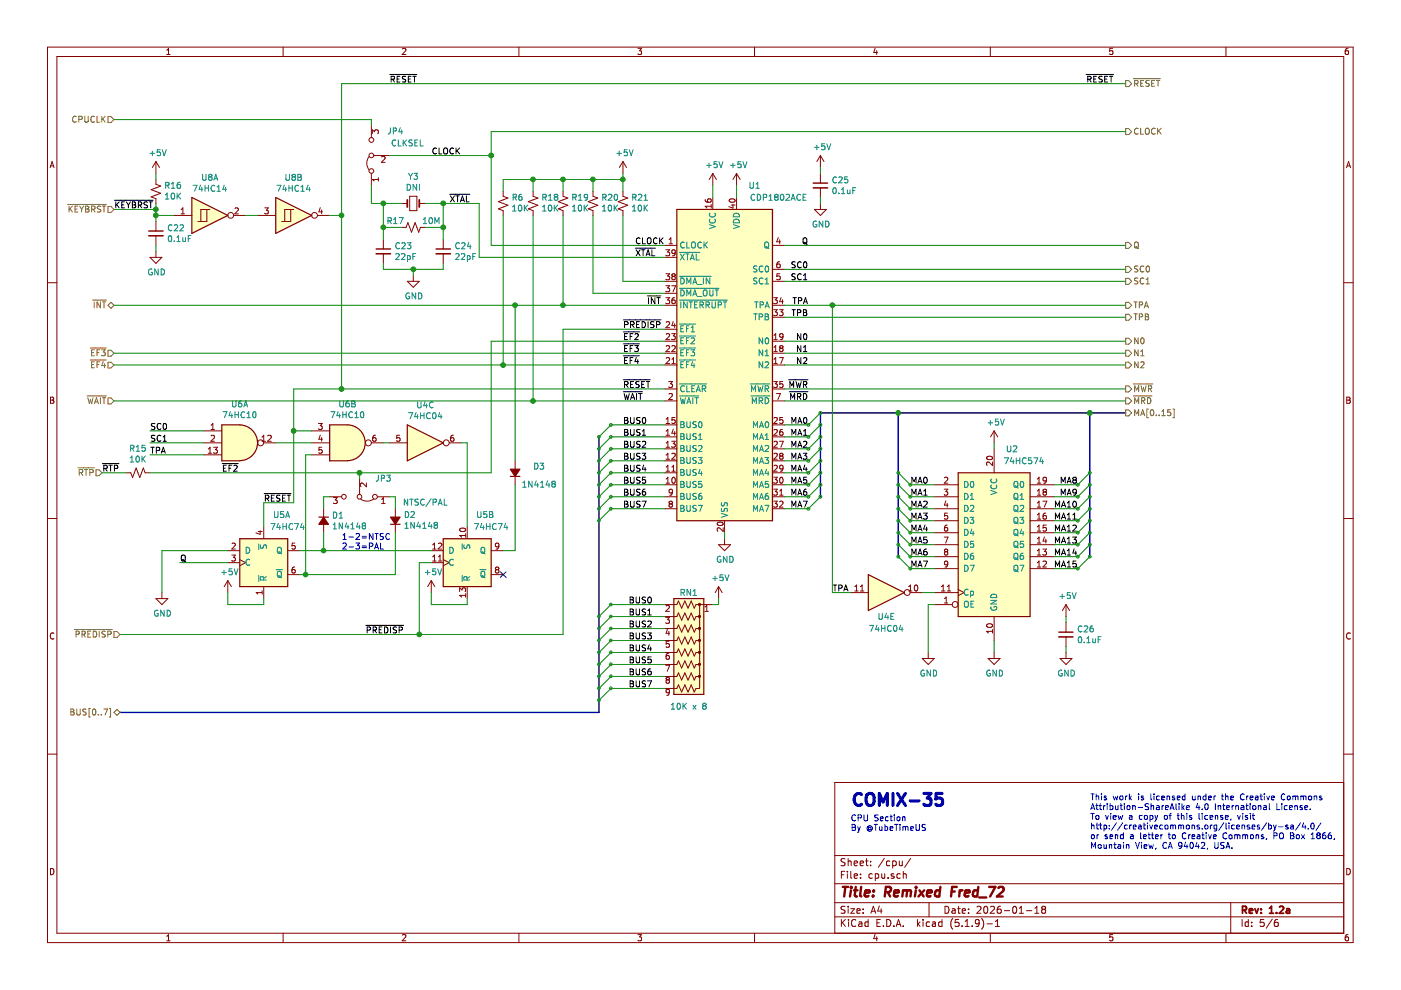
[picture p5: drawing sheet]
EESchema Schematic File Version 4
EELAYER 30 0
EELAYER END
$Descr A4 11693 8268
encoding utf-8
Sheet 5 6
Title "Remixed Fred_72"
Date "2026-01-18"
Rev "1.2a"
Comp ""
Comment1 ""
Comment2 ""
Comment3 ""
Comment4 ""
$EndDescr
$Comp
L 74xx:74LS574 U?
U 1 1
P 8300 4550
AR Path="/698F476B" Ref="U?"  Part="1" 
AR Path="/698D75DA/698F476B" Ref="U2"  Part="1" 
F 0 "U2" H 8450 5350 50  0000 C CNN
F 1 "74HC574" H 8550 5250 50  0000 C CNN
F 2 "Package_DIP:DIP-20_W7.62mm" H 8300 4550 50  0001 C CNN
F 3 "http://www.ti.com/lit/gpn/sn74LS574" H 8300 4550 50  0001 C CNN
F 4 "595-SN74HC574N" H 0   0   50  0001 C CNN "Mouser"
	1    8300 4550
	1    0    0    -1  
$EndComp
Wire Wire Line
	7800 4050 7600 4050
Text Label 7600 4050 0    50   ~ 0
MA0
Wire Wire Line
	7800 4150 7600 4150
Text Label 7600 4150 0    50   ~ 0
MA1
Wire Wire Line
	7800 4250 7600 4250
Text Label 7600 4250 0    50   ~ 0
MA2
Wire Wire Line
	7800 4350 7600 4350
Text Label 7600 4350 0    50   ~ 0
MA3
Wire Wire Line
	7800 4450 7600 4450
Text Label 7600 4450 0    50   ~ 0
MA4
Wire Wire Line
	7800 4550 7600 4550
Text Label 7600 4550 0    50   ~ 0
MA5
Wire Wire Line
	7800 4650 7600 4650
Text Label 7600 4650 0    50   ~ 0
MA6
Wire Wire Line
	7800 4750 7600 4750
Text Label 7600 4750 0    50   ~ 0
MA7
Wire Wire Line
	7800 5050 7750 5050
Wire Wire Line
	7750 5050 7750 5450
Wire Wire Line
	8300 5350 8300 5450
$Comp
L power:GND #PWR?
U 1 1
P 7750 5450
AR Path="/698F4784" Ref="#PWR?"  Part="1" 
AR Path="/698D75DA/698F4784" Ref="#PWR0137"  Part="1" 
F 0 "#PWR0137" H 7750 5200 50  0001 C CNN
F 1 "GND" H 7755 5277 50  0000 C CNN
F 2 "" H 7750 5450 50  0001 C CNN
F 3 "" H 7750 5450 50  0001 C CNN
	1    7750 5450
	1    0    0    -1  
$EndComp
$Comp
L power:GND #PWR?
U 1 1
P 8300 5450
AR Path="/698F478A" Ref="#PWR?"  Part="1" 
AR Path="/698D75DA/698F478A" Ref="#PWR0138"  Part="1" 
F 0 "#PWR0138" H 8300 5200 50  0001 C CNN
F 1 "GND" H 8305 5277 50  0000 C CNN
F 2 "" H 8300 5450 50  0001 C CNN
F 3 "" H 8300 5450 50  0001 C CNN
	1    8300 5450
	1    0    0    -1  
$EndComp
Wire Wire Line
	7800 4950 7700 4950
Wire Wire Line
	8800 4050 9000 4050
Text Label 9000 4050 2    50   ~ 0
MA8
Wire Wire Line
	8800 4150 9000 4150
Text Label 9000 4150 2    50   ~ 0
MA9
Wire Wire Line
	8800 4250 9000 4250
Text Label 9000 4250 2    50   ~ 0
MA10
Wire Wire Line
	8800 4350 9000 4350
Text Label 9000 4350 2    50   ~ 0
MA11
Wire Wire Line
	8800 4450 9000 4450
Text Label 9000 4450 2    50   ~ 0
MA12
Wire Wire Line
	8800 4550 9000 4550
Text Label 9000 4550 2    50   ~ 0
MA13
Wire Wire Line
	8800 4650 9000 4650
Text Label 9000 4650 2    50   ~ 0
MA14
Wire Wire Line
	8800 4750 9000 4750
Text Label 9000 4750 2    50   ~ 0
MA15
$Comp
L power:+5V #PWR?
U 1 1
P 8300 3700
AR Path="/698F47A1" Ref="#PWR?"  Part="1" 
AR Path="/698D75DA/698F47A1" Ref="#PWR0139"  Part="1" 
F 0 "#PWR0139" H 8300 3550 50  0001 C CNN
F 1 "+5V" H 8315 3873 50  0000 C CNN
F 2 "" H 8300 3700 50  0001 C CNN
F 3 "" H 8300 3700 50  0001 C CNN
	1    8300 3700
	1    0    0    -1  
$EndComp
Wire Wire Line
	8300 3700 8300 3750
$Comp
L 74xx:74LS04 U?
U 5 1
P 7400 4950
AR Path="/698F47A8" Ref="U?"  Part="5" 
AR Path="/698D75DA/698F47A8" Ref="U4"  Part="5" 
F 0 "U4" H 7400 4750 50  0000 C CNN
F 1 "74HC04" H 7400 4650 50  0000 C CNN
F 2 "Package_DIP:DIP-14_W7.62mm" H 7400 4950 50  0001 C CNN
F 3 "http://www.ti.com/lit/gpn/sn74LS04" H 7400 4950 50  0001 C CNN
F 4 "595-SN74HC04N" H 0   0   50  0001 C CNN "Mouser"
	5    7400 4950
	1    0    0    -1  
$EndComp
Entry Wire Line
	7500 3950 7600 4050
Entry Wire Line
	7500 4050 7600 4150
Entry Wire Line
	7500 4150 7600 4250
Entry Wire Line
	7500 4250 7600 4350
Entry Wire Line
	7500 4350 7600 4450
Entry Wire Line
	7500 4450 7600 4550
Entry Wire Line
	7500 4550 7600 4650
Entry Wire Line
	7500 4650 7600 4750
Entry Wire Line
	9000 4050 9100 3950
Entry Wire Line
	9000 4150 9100 4050
Entry Wire Line
	9000 4250 9100 4150
Entry Wire Line
	9000 4350 9100 4250
Entry Wire Line
	9000 4450 9100 4350
Entry Wire Line
	9000 4550 9100 4450
Entry Wire Line
	9000 4650 9100 4550
Entry Wire Line
	9000 4750 9100 4650
$Comp
L CPU:CDP1802ACE U?
U 1 1
P 6050 3050
AR Path="/6992F7E8" Ref="U?"  Part="1" 
AR Path="/698D75DA/6992F7E8" Ref="U1"  Part="1" 
F 0 "U1" H 6300 4550 50  0000 C CNN
F 1 "CDP1802ACE" H 6500 4450 50  0000 C CNN
F 2 "Package_DIP:DIP-40_W15.24mm" H 6050 4950 50  0001 C CNN
F 3 "http://www.cosmacelf.com/publications/data-sheets/cdp1802.pdf" H 6050 5050 50  0001 C CNN
	1    6050 3050
	1    0    0    -1  
$EndComp
Wire Wire Line
	6550 3550 6750 3550
Text Label 6750 3550 2    50   ~ 0
MA0
Wire Wire Line
	6550 3650 6750 3650
Text Label 6750 3650 2    50   ~ 0
MA1
Wire Wire Line
	6550 3750 6750 3750
Text Label 6750 3750 2    50   ~ 0
MA2
Wire Wire Line
	6550 3850 6750 3850
Text Label 6750 3850 2    50   ~ 0
MA3
Wire Wire Line
	6550 3950 6750 3950
Text Label 6750 3950 2    50   ~ 0
MA4
Wire Wire Line
	6550 4050 6750 4050
Text Label 6750 4050 2    50   ~ 0
MA5
Wire Wire Line
	6550 4150 6750 4150
Text Label 6750 4150 2    50   ~ 0
MA6
Wire Wire Line
	6550 4250 6750 4250
Text Label 6750 4250 2    50   ~ 0
MA7
Text Label 6950 4950 0    50   ~ 0
TPA
Text Label 6750 2550 2    50   ~ 0
TPA
Text Label 6750 2650 2    50   ~ 0
TPB
Text Label 6750 3250 2    50   ~ 0
~MWR
Text Label 6750 3350 2    50   ~ 0
~MRD
Wire Wire Line
	5550 3550 5100 3550
Text Label 5200 3550 0    50   ~ 0
BUS0
Wire Wire Line
	5550 3650 5100 3650
Text Label 5200 3650 0    50   ~ 0
BUS1
Wire Wire Line
	5550 3750 5100 3750
Text Label 5200 3750 0    50   ~ 0
BUS2
Wire Wire Line
	5550 3850 5100 3850
Text Label 5200 3850 0    50   ~ 0
BUS3
Wire Wire Line
	5550 3950 5100 3950
Text Label 5200 3950 0    50   ~ 0
BUS4
Wire Wire Line
	5550 4050 5100 4050
Text Label 5200 4050 0    50   ~ 0
BUS5
Wire Wire Line
	5550 4150 5100 4150
Text Label 5200 4150 0    50   ~ 0
BUS6
Wire Wire Line
	5550 4250 5100 4250
Text Label 5200 4250 0    50   ~ 0
BUS7
Text Label 6750 2850 2    50   ~ 0
N0
Text Label 6750 2950 2    50   ~ 0
N1
Text Label 6750 3050 2    50   ~ 0
N2
Text Label 5200 3250 0    50   ~ 0
~RESET
Text Label 5200 2750 0    50   ~ 0
~PREDISP
Text Label 6750 2250 2    50   ~ 0
SC0
Text Label 6750 2350 2    50   ~ 0
SC1
Text Label 6750 2050 2    50   ~ 0
Q
Text Label 5200 2850 0    50   ~ 0
~EF2
Text Label 5400 2550 0    50   ~ 0
~INT
$Comp
L Device:R_Small_US R?
U 1 1
P 4700 1700
AR Path="/6992F824" Ref="R?"  Part="1" 
AR Path="/698D75DA/6992F824" Ref="R19"  Part="1" 
F 0 "R19" H 4632 1654 50  0000 R CNN
F 1 "10K" H 4632 1745 50  0000 R CNN
F 2 "Passive:RESA500" H 4700 1700 50  0001 C CNN
F 3 "~" H 4700 1700 50  0001 C CNN
F 4 "603-CFR-25JB-52-10K" H 0   0   50  0001 C CNN "Mouser"
	1    4700 1700
	-1   0    0    1   
$EndComp
Wire Wire Line
	4700 1800 4700 2550
Wire Wire Line
	4700 2550 5550 2550
$Comp
L Device:R_Small_US R?
U 1 1
P 5200 1700
AR Path="/6992F82C" Ref="R?"  Part="1" 
AR Path="/698D75DA/6992F82C" Ref="R21"  Part="1" 
F 0 "R21" H 5132 1654 50  0000 R CNN
F 1 "10K" H 5132 1745 50  0000 R CNN
F 2 "Passive:RESA500" H 5200 1700 50  0001 C CNN
F 3 "~" H 5200 1700 50  0001 C CNN
F 4 "603-CFR-25JB-52-10K" H 0   0   50  0001 C CNN "Mouser"
	1    5200 1700
	-1   0    0    1   
$EndComp
$Comp
L Device:R_Small_US R?
U 1 1
P 4950 1700
AR Path="/6992F832" Ref="R?"  Part="1" 
AR Path="/698D75DA/6992F832" Ref="R20"  Part="1" 
F 0 "R20" H 4882 1654 50  0000 R CNN
F 1 "10K" H 4882 1745 50  0000 R CNN
F 2 "Passive:RESA500" H 4950 1700 50  0001 C CNN
F 3 "~" H 4950 1700 50  0001 C CNN
F 4 "603-CFR-25JB-52-10K" H 0   0   50  0001 C CNN "Mouser"
	1    4950 1700
	-1   0    0    1   
$EndComp
Wire Wire Line
	5200 1800 5200 2350
Wire Wire Line
	5200 2350 5550 2350
Wire Wire Line
	4950 1800 4950 2450
Wire Wire Line
	4950 2450 5550 2450
Wire Wire Line
	4950 1600 4950 1500
Wire Wire Line
	4950 1500 4700 1500
Wire Wire Line
	5200 1600 5200 1500
Wire Wire Line
	5200 1500 4950 1500
Connection ~ 4950 1500
Wire Wire Line
	5200 1500 5200 1450
Connection ~ 5200 1500
$Comp
L power:+5V #PWR?
U 1 1
P 5950 1550
AR Path="/6992F843" Ref="#PWR?"  Part="1" 
AR Path="/698D75DA/6992F843" Ref="#PWR0140"  Part="1" 
F 0 "#PWR0140" H 5950 1400 50  0001 C CNN
F 1 "+5V" H 5965 1723 50  0000 C CNN
F 2 "" H 5950 1550 50  0001 C CNN
F 3 "" H 5950 1550 50  0001 C CNN
	1    5950 1550
	1    0    0    -1  
$EndComp
$Comp
L power:+5V #PWR?
U 1 1
P 6150 1550
AR Path="/6992F849" Ref="#PWR?"  Part="1" 
AR Path="/698D75DA/6992F849" Ref="#PWR0141"  Part="1" 
F 0 "#PWR0141" H 6150 1400 50  0001 C CNN
F 1 "+5V" H 6165 1723 50  0000 C CNN
F 2 "" H 6150 1550 50  0001 C CNN
F 3 "" H 6150 1550 50  0001 C CNN
	1    6150 1550
	1    0    0    -1  
$EndComp
$Comp
L power:+5V #PWR?
U 1 1
P 5200 1450
AR Path="/6992F84F" Ref="#PWR?"  Part="1" 
AR Path="/698D75DA/6992F84F" Ref="#PWR0142"  Part="1" 
F 0 "#PWR0142" H 5200 1300 50  0001 C CNN
F 1 "+5V" H 5215 1623 50  0000 C CNN
F 2 "" H 5200 1450 50  0001 C CNN
F 3 "" H 5200 1450 50  0001 C CNN
	1    5200 1450
	1    0    0    -1  
$EndComp
Wire Wire Line
	5950 1550 5950 1650
Wire Wire Line
	6150 1550 6150 1650
Text Label 5200 3050 0    50   ~ 0
~EF4
Text Label 5200 3350 0    50   ~ 0
~WAIT
Text Label 5300 2050 0    50   ~ 0
CLOCK
Text Label 5200 2950 0    50   ~ 0
~EF3
$Comp
L power:+5V #PWR?
U 1 1
P 6000 5000
AR Path="/6992F85C" Ref="#PWR?"  Part="1" 
AR Path="/698D75DA/6992F85C" Ref="#PWR0143"  Part="1" 
F 0 "#PWR0143" H 6000 4850 50  0001 C CNN
F 1 "+5V" H 6015 5173 50  0000 C CNN
F 2 "" H 6000 5000 50  0001 C CNN
F 3 "" H 6000 5000 50  0001 C CNN
	1    6000 5000
	1    0    0    -1  
$EndComp
$Comp
L Device:R_Small_US R?
U 1 1
P 4450 1700
AR Path="/6992F862" Ref="R?"  Part="1" 
AR Path="/698D75DA/6992F862" Ref="R18"  Part="1" 
F 0 "R18" H 4382 1654 50  0000 R CNN
F 1 "10K" H 4382 1745 50  0000 R CNN
F 2 "Passive:RESA500" H 4450 1700 50  0001 C CNN
F 3 "~" H 4450 1700 50  0001 C CNN
F 4 "603-CFR-25JB-52-10K" H 0   0   50  0001 C CNN "Mouser"
	1    4450 1700
	-1   0    0    1   
$EndComp
Wire Wire Line
	4700 1500 4700 1600
Wire Wire Line
	4700 1500 4450 1500
Wire Wire Line
	4450 1500 4450 1600
Connection ~ 4700 1500
Wire Wire Line
	4450 1800 4450 3350
Wire Wire Line
	4450 3350 5550 3350
Text Label 5300 2150 0    50   ~ 0
~XTAL
$Comp
L power:GND #PWR?
U 1 1
P 6050 4500
AR Path="/6992F870" Ref="#PWR?"  Part="1" 
AR Path="/698D75DA/6992F870" Ref="#PWR0144"  Part="1" 
F 0 "#PWR0144" H 6050 4250 50  0001 C CNN
F 1 "GND" H 6055 4327 50  0000 C CNN
F 2 "" H 6050 4500 50  0001 C CNN
F 3 "" H 6050 4500 50  0001 C CNN
	1    6050 4500
	1    0    0    -1  
$EndComp
Wire Wire Line
	6050 4450 6050 4500
Wire Wire Line
	5100 5050 5550 5050
Text Label 5450 5050 2    50   ~ 0
BUS0
Wire Wire Line
	5100 5150 5550 5150
Text Label 5450 5150 2    50   ~ 0
BUS1
Wire Wire Line
	5100 5250 5550 5250
Text Label 5450 5250 2    50   ~ 0
BUS2
Wire Wire Line
	5100 5350 5550 5350
Text Label 5450 5350 2    50   ~ 0
BUS3
Wire Wire Line
	5100 5450 5550 5450
Text Label 5450 5450 2    50   ~ 0
BUS4
Wire Wire Line
	5100 5550 5550 5550
Text Label 5450 5550 2    50   ~ 0
BUS5
Wire Wire Line
	5100 5650 5550 5650
Text Label 5450 5650 2    50   ~ 0
BUS6
Wire Wire Line
	5100 5750 5550 5750
Text Label 5450 5750 2    50   ~ 0
BUS7
$Comp
L Device:R_Network08_US RN?
U 1 1
P 5750 5450
AR Path="/6992F887" Ref="RN?"  Part="1" 
AR Path="/698D75DA/6992F887" Ref="RN1"  Part="1" 
F 0 "RN1" V 5250 5450 50  0000 C CNN
F 1 "10K x 8" V 6200 5450 50  0000 C CNN
F 2 "Pin_Headers:Pin_Header_Straight_1x09_Pitch2.54mm" V 6225 5450 50  0001 C CNN
F 3 "http://www.vishay.com/docs/31509/csc.pdf" H 5750 5450 50  0001 C CNN
F 4 "652-4609X-1LF-10K" H 0   0   50  0001 C CNN "Mouser"
	1    5750 5450
	0    1    1    0   
$EndComp
Wire Wire Line
	5950 5050 6000 5050
Wire Wire Line
	6000 5050 6000 5000
Entry Wire Line
	6750 3550 6850 3450
Entry Wire Line
	6750 3650 6850 3550
Entry Wire Line
	6750 3750 6850 3650
Entry Wire Line
	6750 3850 6850 3750
Entry Wire Line
	6750 3950 6850 3850
Entry Wire Line
	6750 4050 6850 3950
Entry Wire Line
	6750 4150 6850 4050
Entry Wire Line
	6750 4250 6850 4150
Entry Wire Line
	5000 3650 5100 3550
Entry Wire Line
	5000 3750 5100 3650
Entry Wire Line
	5000 3850 5100 3750
Entry Wire Line
	5000 3950 5100 3850
Entry Wire Line
	5000 4050 5100 3950
Entry Wire Line
	5000 4150 5100 4050
Entry Wire Line
	5000 4250 5100 4150
Entry Wire Line
	5000 4350 5100 4250
Entry Wire Line
	5100 5050 5000 5150
Entry Wire Line
	5100 5150 5000 5250
Entry Wire Line
	5100 5250 5000 5350
Entry Wire Line
	5100 5350 5000 5450
Entry Wire Line
	5100 5450 5000 5550
Entry Wire Line
	5100 5550 5000 5650
Entry Wire Line
	5100 5650 5000 5750
Entry Wire Line
	5100 5750 5000 5850
Wire Wire Line
	6550 2550 6950 2550
Wire Wire Line
	6550 2650 9400 2650
Wire Wire Line
	6550 2850 9400 2850
Wire Wire Line
	6550 2950 9400 2950
Wire Wire Line
	6550 3050 9400 3050
Wire Wire Line
	6550 3250 9400 3250
Wire Wire Line
	6550 3350 9400 3350
Wire Bus Line
	6850 3450 7500 3450
Wire Bus Line
	5000 5950 1000 5950
Wire Wire Line
	950  2950 5550 2950
Connection ~ 7500 3450
Wire Bus Line
	7500 3450 9100 3450
Connection ~ 9100 3450
Wire Bus Line
	9100 3450 9400 3450
Wire Wire Line
	6950 2550 6950 4950
Wire Wire Line
	7100 4950 6950 4950
Wire Wire Line
	6950 2550 9400 2550
Connection ~ 6950 2550
Text HLabel 9400 2550 2    50   Output ~ 0
TPA
Text HLabel 9400 2650 2    50   Output ~ 0
TPB
Text HLabel 9400 2850 2    50   Output ~ 0
N0
Text HLabel 9400 2950 2    50   Output ~ 0
N1
Text HLabel 9400 3050 2    50   Output ~ 0
N2
Text HLabel 9400 3250 2    50   Output ~ 0
~MWR
Text HLabel 9400 3350 2    50   Output ~ 0
~MRD
Text HLabel 9400 3450 2    50   Output ~ 0
MA[0..15]
Text HLabel 1000 5950 0    50   BiDi ~ 0
BUS[0..7]
Text HLabel 950  3050 0    50   Input ~ 0
~EF4
Text HLabel 950  2950 0    50   Input ~ 0
~EF3
Wire Wire Line
	950  3050 4200 3050
Wire Wire Line
	6550 2350 9400 2350
Wire Wire Line
	6550 2250 9400 2250
Wire Wire Line
	6550 2050 9400 2050
Text HLabel 9400 2350 2    50   Output ~ 0
SC1
Text HLabel 9400 2250 2    50   Output ~ 0
SC0
Text HLabel 9400 2050 2    50   Output ~ 0
Q
$Comp
L Jumper:Jumper_3_Bridged12 JP?
U 1 1
P 3100 1300
AR Path="/699C1BE2" Ref="JP?"  Part="1" 
AR Path="/698D75DA/699C1BE2" Ref="JP4"  Part="1" 
F 0 "JP4" V 3300 1100 50  0000 C CNN
F 1 "CLKSEL" V 3200 1000 50  0000 C CNN
F 2 "Pin_Headers:Pin_Header_Straight_1x03_Pitch2.54mm" H 3100 1300 50  0001 C CNN
F 3 "~" H 3100 1300 50  0001 C CNN
	1    3100 1300
	0    -1   -1   0   
$EndComp
Text Label 3600 1300 0    50   ~ 0
CLOCK
$Comp
L Device:Crystal_Small Y?
U 1 1
P 3450 1700
AR Path="/699C1BE9" Ref="Y?"  Part="1" 
AR Path="/698D75DA/699C1BE9" Ref="Y3"  Part="1" 
F 0 "Y3" H 3450 1925 50  0000 C CNN
F 1 "DNI" H 3450 1834 50  0000 C CNN
F 2 "Crystals:Crystal_HC49-4H_Vertical" H 3450 1700 50  0001 C CNN
F 3 "~" H 3450 1700 50  0001 C CNN
F 4 "DNI" H 0   0   50  0001 C CNN "Mouser"
	1    3450 1700
	1    0    0    -1  
$EndComp
Wire Wire Line
	3100 1550 3100 1700
Wire Wire Line
	3100 1700 3200 1700
Wire Wire Line
	3550 1700 3700 1700
Text Label 3750 1700 0    50   ~ 0
~XTAL
$Comp
L Device:R_Small_US R?
U 1 1
P 3450 1900
AR Path="/699C1BF4" Ref="R?"  Part="1" 
AR Path="/698D75DA/699C1BF4" Ref="R17"  Part="1" 
F 0 "R17" V 3500 2050 50  0000 C CNN
F 1 "10M" V 3500 1750 50  0000 C CNN
F 2 "Passive:RESA500" H 3450 1900 50  0001 C CNN
F 3 "~" H 3450 1900 50  0001 C CNN
F 4 "603-CFR-25JT-52-10M" H 0   0   50  0001 C CNN "Mouser"
	1    3450 1900
	0    -1   -1   0   
$EndComp
Wire Wire Line
	3550 1900 3700 1900
Wire Wire Line
	3700 1900 3700 1700
Connection ~ 3700 1700
Wire Wire Line
	3350 1900 3200 1900
Wire Wire Line
	3200 1900 3200 1700
Connection ~ 3200 1700
Wire Wire Line
	3200 1700 3350 1700
$Comp
L Device:C_Small C?
U 1 1
P 3200 2100
AR Path="/699C1C02" Ref="C?"  Part="1" 
AR Path="/698D75DA/699C1C02" Ref="C23"  Part="1" 
F 0 "C23" H 3292 2146 50  0000 L CNN
F 1 "22pF" H 3292 2055 50  0000 L CNN
F 2 "Passive:CAPAC200" H 3200 2100 50  0001 C CNN
F 3 "~" H 3200 2100 50  0001 C CNN
F 4 "810-FG28C0G2A220JNT0" H 0   0   50  0001 C CNN "Mouser"
	1    3200 2100
	1    0    0    -1  
$EndComp
$Comp
L Device:C_Small C?
U 1 1
P 3700 2100
AR Path="/699C1C08" Ref="C?"  Part="1" 
AR Path="/698D75DA/699C1C08" Ref="C24"  Part="1" 
F 0 "C24" H 3792 2146 50  0000 L CNN
F 1 "22pF" H 3792 2055 50  0000 L CNN
F 2 "Passive:CAPAC200" H 3700 2100 50  0001 C CNN
F 3 "~" H 3700 2100 50  0001 C CNN
F 4 "810-FG28C0G2A220JNT0" H 0   0   50  0001 C CNN "Mouser"
	1    3700 2100
	1    0    0    -1  
$EndComp
Wire Wire Line
	3200 2000 3200 1900
Connection ~ 3200 1900
Wire Wire Line
	3700 2000 3700 1900
Connection ~ 3700 1900
Wire Wire Line
	3200 2200 3200 2250
Wire Wire Line
	3200 2250 3450 2250
Wire Wire Line
	3700 2250 3700 2200
Wire Wire Line
	3450 2250 3450 2300
Connection ~ 3450 2250
Wire Wire Line
	3450 2250 3700 2250
$Comp
L power:GND #PWR?
U 1 1
P 3450 2300
AR Path="/699C1C18" Ref="#PWR?"  Part="1" 
AR Path="/698D75DA/699C1C18" Ref="#PWR0145"  Part="1" 
F 0 "#PWR0145" H 3450 2050 50  0001 C CNN
F 1 "GND" H 3455 2127 50  0000 C CNN
F 2 "" H 3450 2300 50  0001 C CNN
F 3 "" H 3450 2300 50  0001 C CNN
	1    3450 2300
	1    0    0    -1  
$EndComp
Wire Wire Line
	3100 1050 3100 1000
Text HLabel 950  1000 0    50   Input ~ 0
CPUCLK
Wire Wire Line
	4700 2550 4300 2550
Connection ~ 4700 2550
Text HLabel 950  2550 0    50   3State ~ 0
~INT
Wire Wire Line
	4000 2150 4000 1700
Wire Wire Line
	4000 2150 5550 2150
Wire Wire Line
	3700 1700 4000 1700
Wire Wire Line
	4100 2050 4100 1300
Wire Wire Line
	4100 2050 5550 2050
$Comp
L Device:R_Small_US R?
U 1 1
P 1300 1600
AR Path="/699FC7CB" Ref="R?"  Part="1" 
AR Path="/698D75DA/699FC7CB" Ref="R16"  Part="1" 
F 0 "R16" H 1232 1554 50  0000 R CNN
F 1 "10K" H 1232 1645 50  0000 R CNN
F 2 "Passive:RESA500" H 1300 1600 50  0001 C CNN
F 3 "~" H 1300 1600 50  0001 C CNN
F 4 "603-CFR-25JB-52-10K" H 0   0   50  0001 C CNN "Mouser"
	1    1300 1600
	-1   0    0    1   
$EndComp
$Comp
L Device:C_Small C?
U 1 1
P 1300 1950
AR Path="/699FC7D1" Ref="C?"  Part="1" 
AR Path="/698D75DA/699FC7D1" Ref="C22"  Part="1" 
F 0 "C22" H 1392 1996 50  0000 L CNN
F 1 "0.1uF" H 1392 1905 50  0000 L CNN
F 2 "Passive:CAPAC200" H 1300 1950 50  0001 C CNN
F 3 "~" H 1300 1950 50  0001 C CNN
F 4 "581-SA105E104M" H 0   0   50  0001 C CNN "Mouser"
	1    1300 1950
	1    0    0    -1  
$EndComp
Wire Wire Line
	1300 1700 1300 1750
Wire Wire Line
	1300 1800 1450 1800
Connection ~ 1300 1800
Wire Wire Line
	1300 1800 1300 1850
Wire Wire Line
	1300 1500 1300 1450
$Comp
L power:+5V #PWR?
U 1 1
P 1300 1450
AR Path="/699FC7DD" Ref="#PWR?"  Part="1" 
AR Path="/698D75DA/699FC7DD" Ref="#PWR0146"  Part="1" 
F 0 "#PWR0146" H 1300 1300 50  0001 C CNN
F 1 "+5V" H 1315 1623 50  0000 C CNN
F 2 "" H 1300 1450 50  0001 C CNN
F 3 "" H 1300 1450 50  0001 C CNN
	1    1300 1450
	1    0    0    -1  
$EndComp
Wire Wire Line
	1300 2050 1300 2100
$Comp
L power:GND #PWR?
U 1 1
P 1300 2100
AR Path="/699FC7E4" Ref="#PWR?"  Part="1" 
AR Path="/698D75DA/699FC7E4" Ref="#PWR0147"  Part="1" 
F 0 "#PWR0147" H 1300 1850 50  0001 C CNN
F 1 "GND" H 1305 1927 50  0000 C CNN
F 2 "" H 1300 2100 50  0001 C CNN
F 3 "" H 1300 2100 50  0001 C CNN
	1    1300 2100
	1    0    0    -1  
$EndComp
Wire Wire Line
	1300 1750 950  1750
Connection ~ 1300 1750
Wire Wire Line
	1300 1750 1300 1800
Text Label 950  1750 0    50   ~ 0
~KEYBRST
Text Label 9300 700  2    50   ~ 0
~RESET
Text HLabel 9400 700  2    50   Output ~ 0
~RESET
Wire Wire Line
	4100 1100 9400 1100
Text HLabel 9400 1100 2    50   Output ~ 0
CLOCK
$Comp
L 74xx:74LS74 U?
U 1 1
P 2200 4700
AR Path="/69A8BCE7" Ref="U?"  Part="1" 
AR Path="/698D75DA/69A8BCE7" Ref="U5"  Part="1" 
F 0 "U5" H 2350 5100 50  0000 C CNN
F 1 "74HC74" H 2400 5000 50  0000 C CNN
F 2 "Package_DIP:DIP-14_W7.62mm" H 2200 4700 50  0001 C CNN
F 3 "74xx/74hc_hct74.pdf" H 2200 4700 50  0001 C CNN
F 4 "595-SN74HC74N" H 0   0   50  0001 C CNN "Mouser"
	1    2200 4700
	1    0    0    -1  
$EndComp
$Comp
L 74xx:74LS74 U?
U 2 1
P 3900 4700
AR Path="/69A8BCED" Ref="U?"  Part="2" 
AR Path="/698D75DA/69A8BCED" Ref="U5"  Part="2" 
F 0 "U5" H 4050 5100 50  0000 C CNN
F 1 "74HC74" H 4100 5000 50  0000 C CNN
F 2 "Package_DIP:DIP-14_W7.62mm" H 3900 4700 50  0001 C CNN
F 3 "74xx/74hc_hct74.pdf" H 3900 4700 50  0001 C CNN
F 4 "595-SN74HC74N" H 0   0   50  0001 C CNN "Mouser"
	2    3900 4700
	1    0    0    -1  
$EndComp
Wire Wire Line
	1900 4600 1350 4600
Wire Wire Line
	1350 4600 1350 4950
$Comp
L power:GND #PWR?
U 1 1
P 1350 4950
AR Path="/69A8BCF5" Ref="#PWR?"  Part="1" 
AR Path="/698D75DA/69A8BCF5" Ref="#PWR0148"  Part="1" 
F 0 "#PWR0148" H 1350 4700 50  0001 C CNN
F 1 "GND" H 1355 4777 50  0000 C CNN
F 2 "" H 1350 4950 50  0001 C CNN
F 3 "" H 1350 4950 50  0001 C CNN
	1    1350 4950
	1    0    0    -1  
$EndComp
$Comp
L power:+5V #PWR?
U 1 1
P 1900 4950
AR Path="/69A8BCFB" Ref="#PWR?"  Part="1" 
AR Path="/698D75DA/69A8BCFB" Ref="#PWR0149"  Part="1" 
F 0 "#PWR0149" H 1900 4800 50  0001 C CNN
F 1 "+5V" H 1915 5123 50  0000 C CNN
F 2 "" H 1900 4950 50  0001 C CNN
F 3 "" H 1900 4950 50  0001 C CNN
	1    1900 4950
	1    0    0    -1  
$EndComp
$Comp
L power:+5V #PWR?
U 1 1
P 3600 4950
AR Path="/69A8BD01" Ref="#PWR?"  Part="1" 
AR Path="/698D75DA/69A8BD01" Ref="#PWR0150"  Part="1" 
F 0 "#PWR0150" H 3600 4800 50  0001 C CNN
F 1 "+5V" H 3615 5123 50  0000 C CNN
F 2 "" H 3600 4950 50  0001 C CNN
F 3 "" H 3600 4950 50  0001 C CNN
	1    3600 4950
	1    0    0    -1  
$EndComp
Wire Wire Line
	1900 4950 1900 5050
Wire Wire Line
	1900 5050 2200 5050
Wire Wire Line
	2200 5050 2200 5000
Wire Wire Line
	3600 4950 3600 5050
Wire Wire Line
	3600 5050 3900 5050
Wire Wire Line
	3900 5050 3900 5000
Wire Wire Line
	2200 4400 2200 4200
Text Label 2200 4200 0    50   ~ 0
~RESET
Wire Wire Line
	2500 4600 2700 4600
Wire Wire Line
	3600 4700 3500 4700
Text Label 3050 5300 0    50   ~ 0
~PREDISP
$Comp
L 74xx:74LS10 U?
U 1 1
P 2000 3700
AR Path="/69A8BD13" Ref="U?"  Part="1" 
AR Path="/698D75DA/69A8BD13" Ref="U6"  Part="1" 
F 0 "U6" H 2000 4025 50  0000 C CNN
F 1 "74HC10" H 2000 3934 50  0000 C CNN
F 2 "Package_DIP:DIP-14_W7.62mm" H 2000 3700 50  0001 C CNN
F 3 "http://www.ti.com/lit/gpn/sn74LS10" H 2000 3700 50  0001 C CNN
F 4 "595-SN74HC10N" H 0   0   50  0001 C CNN "Mouser"
	1    2000 3700
	1    0    0    -1  
$EndComp
$Comp
L 74xx:74LS10 U?
U 2 1
P 2900 3700
AR Path="/69A8BD19" Ref="U?"  Part="2" 
AR Path="/698D75DA/69A8BD19" Ref="U6"  Part="2" 
F 0 "U6" H 2900 4025 50  0000 C CNN
F 1 "74HC10" H 2900 3934 50  0000 C CNN
F 2 "Package_DIP:DIP-14_W7.62mm" H 2900 3700 50  0001 C CNN
F 3 "http://www.ti.com/lit/gpn/sn74LS10" H 2900 3700 50  0001 C CNN
F 4 "595-SN74HC10N" H 0   0   50  0001 C CNN "Mouser"
	2    2900 3700
	1    0    0    -1  
$EndComp
Wire Wire Line
	1700 3800 1250 3800
Text Label 1250 3800 0    50   ~ 0
TPA
Wire Wire Line
	1700 3600 1250 3600
Wire Wire Line
	1700 3700 1250 3700
Text Label 1250 3600 0    50   ~ 0
SC0
Text Label 1250 3700 0    50   ~ 0
SC1
Wire Wire Line
	2600 3700 2300 3700
Wire Wire Line
	2600 3600 2450 3600
Wire Wire Line
	2500 4800 2550 4800
Wire Wire Line
	2550 4800 2550 3800
Wire Wire Line
	2550 3800 2600 3800
Text Label 1500 4700 0    50   ~ 0
Q
$Comp
L Device:D_Small_ALT D?
U 1 1
P 4300 3950
AR Path="/69A8BD2E" Ref="D?"  Part="1" 
AR Path="/698D75DA/69A8BD2E" Ref="D3"  Part="1" 
F 0 "D3" V 4350 3750 50  0000 C CNN
F 1 "1N4148" V 4200 3750 50  0000 C CNN
F 2 "Passive:DIOA500" V 4300 3950 50  0001 C CNN
F 3 "~" V 4300 3950 50  0001 C CNN
F 4 "512-1N4148" H 0   0   50  0001 C CNN "Mouser"
	1    4300 3950
	0    -1   -1   0   
$EndComp
$Comp
L Device:D_Small_ALT D?
U 1 1
P 2700 4350
AR Path="/69A8BD35" Ref="D?"  Part="1" 
AR Path="/698D75DA/69A8BD35" Ref="D1"  Part="1" 
F 0 "D1" V 2654 4418 50  0000 L CNN
F 1 "1N4148" V 2745 4418 50  0000 L CNN
F 2 "Passive:DIOA500" V 2700 4350 50  0001 C CNN
F 3 "~" V 2700 4350 50  0001 C CNN
F 4 "512-1N4148" H 0   0   50  0001 C CNN "Mouser"
	1    2700 4350
	0    1    1    0   
$EndComp
$Comp
L Device:D_Small_ALT D?
U 1 1
P 3300 4350
AR Path="/69A8BD3B" Ref="D?"  Part="1" 
AR Path="/698D75DA/69A8BD3B" Ref="D2"  Part="1" 
F 0 "D2" V 3346 4282 50  0000 R CNN
F 1 "1N4148" V 3255 4282 50  0000 R CNN
F 2 "Passive:DIOA500" V 3300 4350 50  0001 C CNN
F 3 "~" V 3300 4350 50  0001 C CNN
F 4 "512-1N4148" H 0   0   50  0001 C CNN "Mouser"
	1    3300 4350
	0    -1   -1   0   
$EndComp
Wire Wire Line
	2700 4450 2700 4600
Connection ~ 2700 4600
Wire Wire Line
	2700 4600 3600 4600
Wire Wire Line
	2550 4800 3300 4800
Wire Wire Line
	3300 4800 3300 4450
Connection ~ 2550 4800
$Comp
L Jumper:Jumper_3_Bridged12 JP?
U 1 1
P 3000 4150
AR Path="/69A8BD47" Ref="JP?"  Part="1" 
AR Path="/698D75DA/69A8BD47" Ref="JP3"  Part="1" 
F 0 "JP3" H 2800 4000 50  0000 C CNN
F 1 "NTSC/PAL" H 2450 4200 50  0000 C CNN
F 2 "Pin_Headers:Pin_Header_Straight_1x03_Pitch2.54mm" H 3000 4150 50  0001 C CNN
F 3 "~" H 3000 4150 50  0001 C CNN
	1    3000 4150
	-1   0    0    1   
$EndComp
Wire Wire Line
	2700 4250 2700 4150
Wire Wire Line
	2700 4150 2750 4150
Wire Wire Line
	3250 4150 3300 4150
Wire Wire Line
	3300 4150 3300 4250
Wire Wire Line
	3000 4000 3000 3950
$Comp
L Device:R_Small_US R?
U 1 1
P 1150 3950
AR Path="/69A8BD53" Ref="R?"  Part="1" 
AR Path="/698D75DA/69A8BD53" Ref="R15"  Part="1" 
F 0 "R15" V 945 3950 50  0000 C CNN
F 1 "10K" V 1036 3950 50  0000 C CNN
F 2 "Passive:RESA500" H 1150 3950 50  0001 C CNN
F 3 "~" H 1150 3950 50  0001 C CNN
F 4 "603-CFR-25JB-52-10K" H 0   0   50  0001 C CNN "Mouser"
	1    1150 3950
	0    -1   1    0   
$EndComp
Text Label 850  3950 0    50   ~ 0
~RTP
Text Label 1850 3950 0    50   ~ 0
~EF2
Text Notes 2850 4600 0    50   ~ 0
1-2=NTSC\n2-3=PAL
$Comp
L 74xx:74LS04 U?
U 3 1
P 3550 3700
AR Path="/69A8BD62" Ref="U?"  Part="3" 
AR Path="/698D75DA/69A8BD62" Ref="U4"  Part="3" 
F 0 "U4" H 3550 4017 50  0000 C CNN
F 1 "74HC04" H 3550 3926 50  0000 C CNN
F 2 "Package_DIP:DIP-14_W7.62mm" H 3550 3700 50  0001 C CNN
F 3 "http://www.ti.com/lit/gpn/sn74LS04" H 3550 3700 50  0001 C CNN
F 4 "595-SN74HC04N" H 0   0   50  0001 C CNN "Mouser"
	3    3550 3700
	1    0    0    -1  
$EndComp
Wire Wire Line
	3850 3700 3900 3700
Wire Wire Line
	3250 3700 3200 3700
Wire Wire Line
	3900 3700 3900 4400
Wire Wire Line
	1500 4700 1900 4700
Wire Wire Line
	1050 3950 850  3950
Wire Wire Line
	1000 5300 3500 5300
Wire Wire Line
	3500 4700 3500 5300
Text HLabel 1000 5300 0    50   Input ~ 0
~PREDISP
Text HLabel 850  3950 0    50   Input ~ 0
~RTP
Wire Wire Line
	4200 4600 4300 4600
Wire Wire Line
	4300 4050 4300 4600
Wire Wire Line
	4300 2550 4300 3850
Connection ~ 4300 2550
Wire Wire Line
	4300 2550 950  2550
Wire Wire Line
	3000 3950 4100 3950
Wire Wire Line
	4100 3950 4100 2850
Connection ~ 3000 3950
Wire Wire Line
	4100 2850 5550 2850
Wire Wire Line
	1250 3950 3000 3950
Wire Wire Line
	2850 3250 5550 3250
Text HLabel 950  1750 0    50   Input ~ 0
~KEYBRST
Wire Wire Line
	2850 700  9400 700 
Text Label 3250 700  0    50   ~ 0
~RESET
Connection ~ 2850 3250
Wire Wire Line
	2450 3600 2450 4200
Wire Wire Line
	2450 4200 2200 4200
Connection ~ 2450 3600
Wire Wire Line
	3500 5300 4700 5300
Wire Wire Line
	4700 5300 4700 2750
Connection ~ 3500 5300
Wire Wire Line
	4700 2750 5550 2750
Wire Wire Line
	4450 3350 950  3350
Connection ~ 4450 3350
Text HLabel 950  3350 0    50   Input ~ 0
~WAIT
$Comp
L 74xx:74LS14 U8
U 1 1
P 1750 1800
F 0 "U8" H 1750 2117 50  0000 C CNN
F 1 "74HC14" H 1750 2026 50  0000 C CNN
F 2 "Package_DIP:DIP-14_W7.62mm" H 1750 1800 50  0001 C CNN
F 3 "http://www.ti.com/lit/gpn/sn74LS14" H 1750 1800 50  0001 C CNN
F 4 "595-SN74HC14N" H 0   0   50  0001 C CNN "Mouser"
	1    1750 1800
	1    0    0    -1  
$EndComp
$Comp
L 74xx:74LS14 U8
U 2 1
P 2450 1800
F 0 "U8" H 2450 2117 50  0000 C CNN
F 1 "74HC14" H 2450 2026 50  0000 C CNN
F 2 "Package_DIP:DIP-14_W7.62mm" H 2450 1800 50  0001 C CNN
F 3 "http://www.ti.com/lit/gpn/sn74LS14" H 2450 1800 50  0001 C CNN
F 4 "595-SN74HC14N" H 0   0   50  0001 C CNN "Mouser"
	2    2450 1800
	1    0    0    -1  
$EndComp
Wire Wire Line
	2050 1800 2150 1800
Wire Wire Line
	2850 700  2850 1800
Wire Wire Line
	3250 1300 4100 1300
Connection ~ 4100 1300
Wire Wire Line
	4100 1300 4100 1100
Wire Wire Line
	2850 3250 2450 3250
Wire Wire Line
	2450 3250 2450 3600
Wire Wire Line
	2750 1800 2850 1800
Wire Wire Line
	950  1000 3100 1000
Connection ~ 2850 1800
Wire Wire Line
	2850 1800 2850 3250
$Comp
L Device:C_Small C?
U 1 1
P 6850 1550
AR Path="/6718B9F6/6AD6FC6D" Ref="C?"  Part="1" 
AR Path="/698D75DA/6AD6FC6D" Ref="C25"  Part="1" 
F 0 "C25" H 6942 1596 50  0000 L CNN
F 1 "0.1uF" H 6942 1505 50  0000 L CNN
F 2 "Passive:CAPAC200" H 6850 1550 50  0001 C CNN
F 3 "~" H 6850 1550 50  0001 C CNN
F 4 "581-SA105E104M" H 0   0   50  0001 C CNN "Mouser"
	1    6850 1550
	1    0    0    -1  
$EndComp
$Comp
L power:+5V #PWR?
U 1 1
P 6850 1400
AR Path="/6AD6FC73" Ref="#PWR?"  Part="1" 
AR Path="/6718B9F6/6AD6FC73" Ref="#PWR?"  Part="1" 
AR Path="/698D75DA/6AD6FC73" Ref="#PWR024"  Part="1" 
F 0 "#PWR024" H 6850 1250 50  0001 C CNN
F 1 "+5V" H 6865 1573 50  0000 C CNN
F 2 "" H 6850 1400 50  0001 C CNN
F 3 "" H 6850 1400 50  0001 C CNN
	1    6850 1400
	1    0    0    -1  
$EndComp
$Comp
L power:GND #PWR?
U 1 1
P 6850 1700
AR Path="/6AD6FC79" Ref="#PWR?"  Part="1" 
AR Path="/6718B9F6/6AD6FC79" Ref="#PWR?"  Part="1" 
AR Path="/698D75DA/6AD6FC79" Ref="#PWR025"  Part="1" 
F 0 "#PWR025" H 6850 1450 50  0001 C CNN
F 1 "GND" H 6855 1527 50  0000 C CNN
F 2 "" H 6850 1700 50  0001 C CNN
F 3 "" H 6850 1700 50  0001 C CNN
	1    6850 1700
	1    0    0    -1  
$EndComp
Wire Wire Line
	6850 1650 6850 1700
Wire Wire Line
	6850 1400 6850 1450
$Comp
L Device:C_Small C?
U 1 1
P 8900 5300
AR Path="/6718B9F6/6AD7C62E" Ref="C?"  Part="1" 
AR Path="/698D75DA/6AD7C62E" Ref="C26"  Part="1" 
F 0 "C26" H 8992 5346 50  0000 L CNN
F 1 "0.1uF" H 8992 5255 50  0000 L CNN
F 2 "Passive:CAPAC200" H 8900 5300 50  0001 C CNN
F 3 "~" H 8900 5300 50  0001 C CNN
F 4 "581-SA105E104M" H 0   0   50  0001 C CNN "Mouser"
	1    8900 5300
	1    0    0    -1  
$EndComp
$Comp
L power:+5V #PWR?
U 1 1
P 8900 5150
AR Path="/6AD7C634" Ref="#PWR?"  Part="1" 
AR Path="/6718B9F6/6AD7C634" Ref="#PWR?"  Part="1" 
AR Path="/698D75DA/6AD7C634" Ref="#PWR026"  Part="1" 
F 0 "#PWR026" H 8900 5000 50  0001 C CNN
F 1 "+5V" H 8915 5323 50  0000 C CNN
F 2 "" H 8900 5150 50  0001 C CNN
F 3 "" H 8900 5150 50  0001 C CNN
	1    8900 5150
	1    0    0    -1  
$EndComp
$Comp
L power:GND #PWR?
U 1 1
P 8900 5450
AR Path="/6AD7C63A" Ref="#PWR?"  Part="1" 
AR Path="/6718B9F6/6AD7C63A" Ref="#PWR?"  Part="1" 
AR Path="/698D75DA/6AD7C63A" Ref="#PWR027"  Part="1" 
F 0 "#PWR027" H 8900 5200 50  0001 C CNN
F 1 "GND" H 8905 5277 50  0000 C CNN
F 2 "" H 8900 5450 50  0001 C CNN
F 3 "" H 8900 5450 50  0001 C CNN
	1    8900 5450
	1    0    0    -1  
$EndComp
Wire Wire Line
	8900 5400 8900 5450
Wire Wire Line
	8900 5150 8900 5200
NoConn ~ 4200 4800
$Comp
L Device:R_Small_US R?
U 1 1
P 4200 1700
AR Path="/6BE30018" Ref="R?"  Part="1" 
AR Path="/698D75DA/6BE30018" Ref="R6"  Part="1" 
F 0 "R6" H 4132 1654 50  0000 R CNN
F 1 "10K" H 4132 1745 50  0000 R CNN
F 2 "Passive:RESA500" H 4200 1700 50  0001 C CNN
F 3 "~" H 4200 1700 50  0001 C CNN
F 4 "603-CFR-25JB-52-10K" H 0   0   50  0001 C CNN "Mouser"
	1    4200 1700
	-1   0    0    1   
$EndComp
Wire Wire Line
	4200 1500 4200 1600
Wire Wire Line
	4200 1500 4450 1500
Connection ~ 4450 1500
Wire Wire Line
	4200 1800 4200 3050
Connection ~ 4200 3050
Wire Wire Line
	4200 3050 5550 3050
Text Notes 9100 7100 0    50   ~ 0
This work is licensed under the Creative Commons\nAttribution-ShareAlike 4.0 International License.\nTo view a copy of this license, visit \nhttp://creativecommons.org/licenses/by-sa/4.0/\nor send a letter to Creative Commons, PO Box 1866,\nMountain View, CA 94042, USA.
Text Notes 7100 6750 0    100  ~ 20
COMIX-35
Text Notes 7100 6950 0    50   ~ 0
CPU Section\nBy @TubeTimeUS
Wire Bus Line
	6850 3450 6850 4150
Wire Bus Line
	9100 3450 9100 4650
Wire Bus Line
	7500 3450 7500 4650
Wire Bus Line
	5000 3650 5000 5950
$EndSCHEMATC
